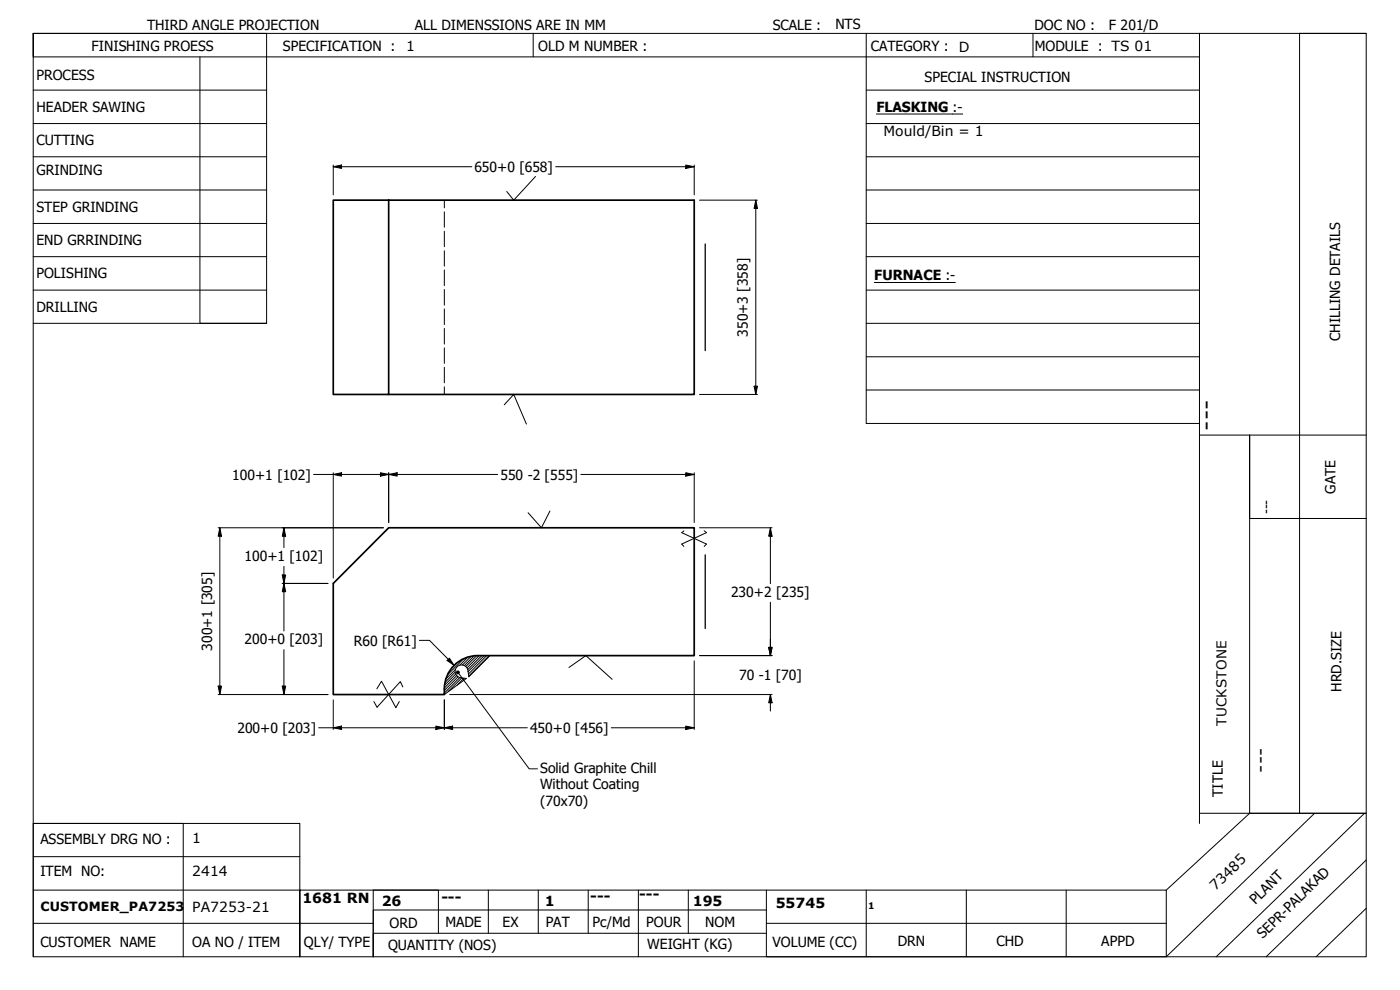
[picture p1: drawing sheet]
<svg xmlns="http://www.w3.org/2000/svg" width="420mm" height="297mm" viewBox="0 0 420 297" stroke-linecap="round" stroke-linejoin="round" font-family="sans-serif">
<!-- layer: Hidden (ANSI) -->
<path d="M133.3 60.1v2.2M133.3 63.5v4.7M133.3 69.4v4.6M133.3 75.2v4.7M133.3 81v4.7M133.3 86.9v4.7M133.3 92.7v4.7M133.3 98.5v4.7M133.3 104.4v4.6M133.3 110.2v4.7M133.3 116.1v2.2" fill="none" stroke="#000" stroke-width=".3"/>
<!-- layer: Visible (ANSI) -->
<path d="M116.6 60.1v58.2h-16.6v-58.2h108.3v58.2h-91.7M143.3 196.7h65v-38.3h-91.7l-16.6 16.7v33.3h33.3a10.2 10.2 0 0 1 10.1-11.7" fill="none" stroke="#000" stroke-width=".51"/>
<!-- layer: Hatch (ANSI) -->
<g fill="none" stroke="#000" stroke-width=".3">
<path d="M137.1 199l-1.5 1.5M139.1 197.7l-4.8 4.8M140.3 197.2l-2.4 2.4M141.4 196.9l-2.7 2.7M142.2 196.8l-2.9 3M143.1 196.7l-3.3 3.3M143.8 196.7l-3.7 3.7M144.6 196.7l-4.3 4.3M145.4 196.7l-4.9 4.8M146 196.7l-5.4 5.5M146.8 196.7l-6.1 6.2M136.6 201.7l-3.1 3.1"/>
<path d="M136.7 200.8l-2.8 2.9M136.8 202.2l-3.4 3.4M137.1 202.7l-3.8 3.7M137.5 203.1l-4.2 4.1M138 203.2l-4.7 4.7M138.6 203.4l-4.1 4.1M139.3 203.5l-2.1 2"/>
</g>
<!-- layer: Title (ANSI) -->
<g fill="none" stroke="#000" stroke-width=".3">
<path d="M60 17.1v79.9h20M160 10v7.1M260 10v117h100M310 10v7.1M360 17.1v226.9h50h-20M360 17.1h-350v-7.1v277.1h400v-277.1h-400h70v87h-70M360 10v7.1M410 10h-20v234h-15v-113.5v25.1h35M10 37.1h70M10 27h70M260 37.1h100M260 27h100"/>
<path d="M263 34.2h25.9M10 57h70M10 47h70M260 57h100M260 47h100M10 67h70M10 77h70M260 67h100M260 77h100M10 87h70M260 97h100M260 87h100"/>
<path d="M262.4 84.8h24.3M260 117h100M260 107h100M360 130.5h50M10 247.1h45v40M10 257h80M360 244v3.1M375 244l-25 23.1M394.5 244l-44.5 43.1M409.5 244l-44.5 43.1M410 258l-30 29.1M10 277h102"/>
<path d="M10 267.1h80M146.6 267.1v12.9M161.5 267.1v12.9M176.5 267.1v12.9M191.6 267.1v20M206.6 267.1v12.9M230 267.1v20h120M230 273h-118v14.1M230 277h120M260 267.1v20M290 267.1v20M320 267.1v20"/>
<path d="M410 272.5l-15 14.6M10 287.1v-40h80v40v-20h260v20M131.6 280v-12.9h-19.6v20M230 280h-118v7.1"/>
</g>
<!-- layer: Sketch Geometry (ANSI) -->
<path d="M160.7 52.9l-6.5 7.2-2.1-2.6M151.3 121.5l2.9-3.2 3.8 8.9M165 153.3l-2.5 5.1-4-4.6M205.2 159.3l-.6 .5 7.4 3.4-.7 .7M211.3 159.2l.7 .6-7.4 3.4 .6 .7M147.1 196.7l-6.4 6.4a3.6 3.6 0 0 0-1.2-3.3 1.94 1.94 0 0 0-2.8 1.1 1.94 1.94 0 0 0 1.7 2.5l1.6 .2-6.7 4.8M113.1 206.7l1.4-2.3 4.3 7.9 1-1.8M120.9 206.1l-.8-1.6-6.9 7.7-1-1.7M170.8 200.3l5-3.6 7.9 7.1" fill="none" stroke="#000" stroke-width=".3"/>
<path d="M211.6 73.2v32M211.6 166.5v22.1" fill="none" stroke="#000" stroke-width=".38"/>
<!-- layer: Dimension (ANSI) -->
<g fill="none" stroke="#000" stroke-width=".3">
<path d="M100 50l2.5-.5v1zM100 50h41.6M100 49.5v9M166.8 50h41.5M205.8 49.5l2.5 .5-2.5 .5zM208.3 49.5v9M209.9 60.1h17.4M226.8 60.1l.5 2.4h-1zM226.8 60.1v58.2M209.9 118.3h17.4M226.3 115.9h1l-.5 2.4zM65.5 158.4h49.6"/>
<path d="M66 158.4l.5 2.5h-1zM66 158.4v50M85.2 158.4l.5 2.5h-1zM85.2 158.4v5.9M94.1 142.4h55.3M100 142.4l2.5-.6v1.1zM100 141.8v31.7M114.2 141.8l2.4 .6-2.4 .5zM116.6 142.4l2.6-.6v1.1zM116.6 141.8v15M174.3 142.4h34M205.8 141.8l2.5 .6-2.5 .5z"/>
<path d="M208.3 141.8v15M209.9 158.4h21.8M231.2 158.4l.5 2.5h-1zM231.2 158.4v16.7M84.7 172.5h1l-.5 2.6zM84.7 175.1h13.7M85.2 175.1l.5 2.4h-1zM85.2 169.9v19.4M85.2 194.9v13.5M125.9 192.1h3l7.4 7.5M134.2 198.2l.7-.7 1.4 2.1zM208.3 198.3v20.6"/>
<path d="M209.9 196.7h21.8M230.7 194.2h1l-.5 2.5zM231.2 180.7v16M65.5 205.9h1l-.5 2.5zM65.5 208.4h32.9M84.7 205.9h1l-.5 2.5zM95.6 218.4h62.6M100 218.4l2.5-.5v1zM100 210v8.9M130.8 217.9l2.5 .5-2.5 .5zM133.3 218.4l2.5-.5v1zM133.3 210v8.9"/>
<path d="M134.9 208.4h96.8M183.5 218.4h24.8M205.8 217.9l2.5 .5-2.5 .5zM231.2 208.4l.5 2.5h-1zM231.2 208.4v4.9"/>
</g>
<g fill="#000">
<path d="M100 50l2.5-.5v1z" fill-rule="evenodd"/>
<path d="M205.8 49.5l2.5 .5-2.5 .5z" fill-rule="evenodd"/>
<path d="M226.8 60.1l.5 2.4h-1z" fill-rule="evenodd"/>
<path d="M226.3 115.9h1l-.5 2.4z" fill-rule="evenodd"/>
<path d="M100 142.4l2.5-.6v1.1z" fill-rule="evenodd"/>
<path d="M114.2 141.8l2.4 .6-2.4 .5z" fill-rule="evenodd"/>
<path d="M116.6 142.4l2.6-.6v1.1z" fill-rule="evenodd"/>
<path d="M205.8 141.8l2.5 .6-2.5 .5z" fill-rule="evenodd"/>
<path d="M66 158.4l.5 2.5h-1z" fill-rule="evenodd"/>
<path d="M84.7 172.5h1l-.5 2.6z" fill-rule="evenodd"/>
<path d="M85.2 158.4l.5 2.5h-1z" fill-rule="evenodd"/>
<path d="M85.2 175.1l.5 2.4h-1z" fill-rule="evenodd"/>
<path d="M231.2 158.4l.5 2.5h-1z" fill-rule="evenodd"/>
<path d="M134.2 198.2l.7-.7 1.4 2.1z" fill-rule="evenodd"/>
<path d="M230.7 194.2h1l-.5 2.5z" fill-rule="evenodd"/>
<path d="M230.7 194.2h1l-.5 2.5z" fill-rule="evenodd"/>
<path d="M65.5 205.9h1l-.5 2.5z" fill-rule="evenodd"/>
<path d="M84.7 205.9h1l-.5 2.5z" fill-rule="evenodd"/>
<path d="M100 218.4l2.5-.5v1z" fill-rule="evenodd"/>
<path d="M130.8 217.9l2.5 .5-2.5 .5z" fill-rule="evenodd"/>
<path d="M133.3 218.4l2.5-.5v1z" fill-rule="evenodd"/>
<path d="M205.8 217.9l2.5 .5-2.5 .5z" fill-rule="evenodd"/>
<path d="M231.2 208.4l.5 2.5h-1z" fill-rule="evenodd"/>
</g>
<!-- layer: Symbol (ANSI) -->
<path d="M137.8 202.2l21 28.5h2.5" fill="none" stroke="#000" stroke-width=".3"/>
<circle cx="137.4" cy="201.7" r=".64" fill="#000"/>
<text font-size="6.9" x="364.4" y="129.3" transform="rotate(-90 364.4 129.3)">---</text>
<text font-size="5.5" x="380.2" y="231.8" transform="rotate(-90 380.2 231.8)">---</text>
<text font-size="4.6" x="381.3" y="154.4" transform="rotate(-90 381.3 154.4)">---</text>
<g font-size="4.2">
<text x="44.1" y="8.9">THIRD ANGLE PROJECTION</text>
<text x="124.5" y="8.9">ALL DIMENSSIONS ARE IN MM</text>
<text x="231.9" y="8.9">SCALE :</text>
<text x="250.7" y="8.8">NTS</text>
<text x="310.5" y="8.9">DOC NO :</text>
<text x="332.8" y="9">F 201/D</text>
<text x="27.5" y="15.2">FINISHING PROESS</text>
<text x="84.9" y="15.2">SPECIFICATION :</text>
<text x="121.9" y="15.2">1</text>
<text x="161.5" y="15.2">OLD M NUMBER :</text>
<text x="261.3" y="15.2">CATEGORY :</text>
<text x="287.8" y="15.7">D</text>
<text x="310.6" y="15.2">MODULE : TS 01</text>
<text x="10.9" y="24.1">PROCESS</text>
<text x="277.5" y="24.6">SPECIAL INSTRUCTION</text>
<text x="10.9" y="33.6">HEADER SAWING</text>
<text x="263" y="33.6">FLASKING :-</text>
<text x="265.1" y="40.9">Mould/Bin = 1</text>
<text x="10.9" y="43.5">CUTTING</text>
<text x="10.9" y="52.5">GRINDING</text>
<text x="142.4" y="51.6">650+0 [658]</text>
<text x="10.9" y="63.7">STEP GRINDING</text>
<text x="10.9" y="73.4">END GRRINDING</text>
<text x="10.9" y="83.5">POLISHING</text>
<text x="262.4" y="84.1">FURNACE :-</text>
<text x="10.9" y="93.6">DRILLING</text>
<text x="224.4" y="101" transform="rotate(-90 224.4 101)">350+3 [358]</text>
<text x="402.2" y="102.3" transform="rotate(-90 402.2 102.3)">CHILLING DETAILS</text>
<text x="69.7" y="143.9">100+1 [102]</text>
<text x="150.2" y="143.9">550 -2 [555]</text>
<text x="400.8" y="148.1" transform="rotate(-90 400.8 148.1)">GATE</text>
<text x="73.4" y="168.3">100+1 [102]</text>
<text x="219.4" y="179.1">230+2 [235]</text>
<text x="63.6" y="195.2" transform="rotate(-90 63.6 195.2)">300+1 [305]</text>
<text x="73.4" y="193.3">200+0 [203]</text>
<text x="106.2" y="193.7">R60 [R61]</text>
<text x="221.8" y="204.1">70 -1 [70]</text>
<text x="402.6" y="207.6" transform="rotate(-90 402.6 207.6)">HRD.SIZE</text>
<text x="71.2" y="219.9">200+0 [203]</text>
<text x="159.1" y="219.9">450+0 [456]</text>
<text x="162.1" y="231.8">Solid Graphite Chill</text>
<text x="162.1" y="236.8">Without Coating</text>
<text x="367" y="239.1" transform="rotate(-90 367 239.1)">TITLE</text>
<text x="162.1" y="241.9">(70x70)</text>
<text x="12.1" y="253.1">ASSEMBLY DRG NO :</text>
<text x="57.7" y="253">1</text>
<text x="12.1" y="262.9">ITEM NO:</text>
<text x="57.7" y="262.9">2414</text>
<text x="191.8" y="269.8">---</text>
<text x="364.7" y="267.4" transform="rotate(-44 364.7 267.4)">73485</text>
<text x="57.7" y="273.7">PA7253-21</text>
<text x="90.7" y="271.1">1681 RN</text>
<text x="114.6" y="271.9">26</text>
<text x="132.5" y="270.6">---</text>
<text x="163.5" y="271.9">1</text>
<text x="177.2" y="270.4">---</text>
<text x="207.9" y="271.7">195</text>
<text x="232.8" y="272.3">55745</text>
<text x="376.7" y="271.5" transform="rotate(-44 376.7 271.5)">PLANT</text>
<text x="116.9" y="278.5">ORD</text>
<text x="133.7" y="278.1">MADE</text>
<text x="150.8" y="278.1">EX</text>
<text x="163.8" y="278.1">PAT</text>
<text x="177.9" y="278.2">Pc/Md</text>
<text x="193.9" y="278.1">POUR</text>
<text x="211.6" y="278.1">NOM</text>
<text x="379" y="281.7" transform="rotate(-44 379 281.7)">SEPR-PALAKAD</text>
<text x="12.1" y="284">CUSTOMER NAME</text>
<text x="57.7" y="284.1">OA NO / ITEM</text>
<text x="91.2" y="284.2">QLY/ TYPE</text>
<text x="116.5" y="285">QUANTITY (NOS)</text>
<text x="194.2" y="284.6">WEIGHT (KG)</text>
<text x="231.8" y="284.1">VOLUME (CC)</text>
<text x="269.4" y="283.9">DRN</text>
<text x="299" y="284">CHD</text>
<text x="330.5" y="283.9">APPD</text>
</g>
<text font-size="4.1" x="368.1" y="217.8" transform="rotate(-90 368.1 217.8)">TUCKSTONE</text>
<text font-size="3.8" x="12.1" y="273.5">CUSTOMER_PA7253</text>
<text font-size="2.7" x="260.5" y="272.7">1</text>
</svg>
